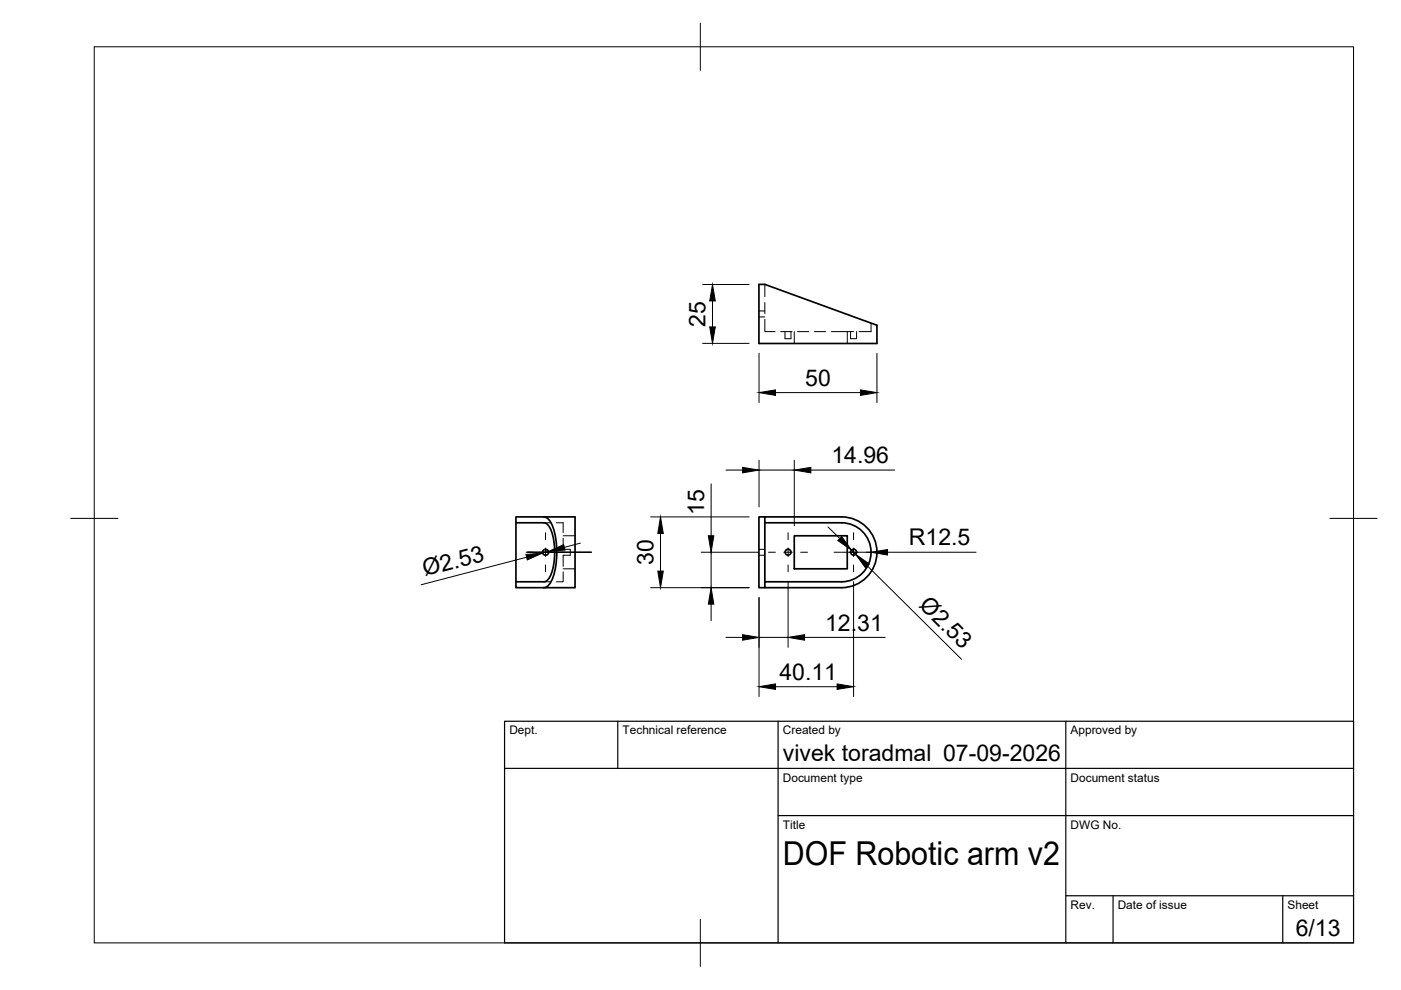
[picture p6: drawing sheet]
<svg xmlns="http://www.w3.org/2000/svg" width="297mm" height="210mm" viewBox="0 0 297 210" stroke-linecap="round" stroke-linejoin="round" font-family="sans-serif">
<!-- layer: Visible -->
<g fill="none" stroke="#000" stroke-width=".36">
<path d="M160.9 60.3h1.3l23.7 8.7v3.8h-25zM109.4 110.8v12.6M115.3 109.6h-5.9v1.2h5.9a1.96 1.96 0 0 1 1.5 1.5 14 14 0 0 1-.3 10.2l-.8 .8-.4 .1h-5.9v1.2h5.9M115.3 109.6h6.6v15h-6.6M115.3 109.6a2.1 2.1 0 0 1 1.6 1.4 17 17 0 0 1 0 12.2 2.1 2.1 0 0 1-1.6 1.4M162.2 109.6h16.2a7.5 7.5 0 0 1 7.5 7.5 7.5 7.5 0 0 1-7.5 7.5h-16.2v-1.2h16.2a6.3 6.3 0 0 0 6.3-6.3 6.3 6.3 0 0 0-6.3-6.3h-16.2zM162.2 109.6h-1.3v15h1.3M162.2 110.8v12.6M168.4 113.6h11.2v7h-11.2z"/>
<circle cx="115.7" cy="117.1" r=".62"/>
<circle cx="167.1" cy="117.1" r=".62"/>
<circle cx="181" cy="117.1" r=".62"/>
</g>
<!-- layer: Hidden -->
<g fill="none" stroke="#000" stroke-width=".21">
<path d="M160.9 65.9h1.3M160.9 67.2h1.3M162.2 67.7v2.6h2.1M162.2 60.3v2.6M162.2 64.1v2.4M165.5 70.3h2.4M166.4 70.3v1.5h1.3v-1.5M168.4 70.3v2.5M169.1 70.3h2.4M172.7 70.3h2.3M176.3 70.3h4.7M179.6 70.3v2.5"/>
<path d="M180.3 70.3v1.5h1.3v-1.5M184.7 68.5v1.8h-2.6M115.3 110.8h1.5M118 110.8h1.4v2.1M119.4 114.1v2.4M119.4 116.5h1.5v1.2h-1.5v2.4M119.4 113.6h2.5M160.9 116.5h1.3M160.9 117.7h1.3M115.3 123.4h1.5M119.4 121.3v2.1h-1.4M119.4 120.6h2.5"/>
</g>
<!-- layer: BORDER -->
<path d="M20 9.9h267v190h-267zM148.5 4.9v10M15 109.9h10M282 109.9h10M148.5 194.9v10" fill="none" stroke="#000" stroke-width=".21"/>
<!-- layer: TITLEBLOCK -->
<path d="M107 152.9h180v47h-180zM131 152.9v10M165 152.9v47M226 152.9v47M107 162.9h180M165 172.9h122M226 189.9h61M236 189.9v10M272 189.9v10" fill="none" stroke="#000" stroke-width=".25"/>
<!-- layer: Smart Centers -->
<g fill="none" stroke="#000" stroke-width=".21">
<path d="M111.5 117.1h13.9M115.7 113v1.4M115.7 116.2v1.8M115.7 119.8v1.4M162.9 117.1h1.5M166.2 117.1h1.8M167.1 113v1.4M167.1 116.2v1.8M167.1 119.8v1.4M169.8 117.1h1.4M176.8 117.1h1.5M180.1 117.1h1.8"/>
<path d="M181 113v1.4M181 116.2v1.8M181 119.8v1.4M183.7 117.1h1.4"/>
</g>
<!-- layer: FD_Dimensions -->
<g fill="none" stroke="#000" stroke-width=".21">
<path d="M149 72.8h9.8M149 60.3h9.8M151.1 63.8v5.5M160.9 74.9v10.5M185.9 74.9v10.5M153.9 99.7h3.5M160.9 97.6v9.9M160.9 99.7h7.5M164.4 83.2h18M168.4 97.6v13.9M171.9 99.7h17.8M111.7 118.1l-22.4 5.9"/>
<path d="M116.3 116.9l-1.3 .4M123 115.2l-3.3 .8M137.9 109.6h20.9M140 113.1v8M148.7 117.1h12.1M150.8 102.6v11M150.8 117.1v7.5M175.6 111.7l2.5 2.5M178.4 117.1h6.3M180.5 116.6l.9 1M188.2 117.1h18.7M137.9 124.6h20.9"/>
<path d="M150.8 128.1v3.5M153.9 135.1h3.5M160.9 126.7v21M160.9 135.1h6.2M167.1 123.3v14M170.6 135.1h17.1M181 123.3v24.4M183.9 120l20 19.8M164.4 145.6h13.1"/>
</g>
<g fill="#000" stroke="#000" stroke-width=".21">
<path d="M150.5 69.3h1.2l-.6 3.5zM151.1 60.3l.6 3.5h-1.2zM157.4 99.1l3.5 .6-3.5 .6zM160.9 83.2l3.5-.5v1.1zM168.4 99.7l3.5-.6v1.2zM182.4 82.7l3.5 .5-3.5 .6zM111.5 117.6l3.5-.3-3.2 1.4zM116.3 116.9l3.2-1.4 .3 1.1zM140 109.6l.6 3.5h-1.1zM150.2 113.6h1.1l-.5 3.5zM178.5 113.8l2 2.8-2.9-2zM181.4 117.6l2.9 2-.8 .8z"/>
<path d="M184.7 117.1l3.5-.6v1.2zM139.5 121.1h1.1l-.6 3.5zM150.8 124.6l.5 3.5h-1.1zM157.4 134.6l3.5 .5-3.5 .6zM167.1 135.1l3.5-.5v1.1zM160.9 145.6l3.5-.6v1.2zM177.5 145l3.5 .6-3.5 .6z"/>
</g>
<text font-size="7" x="166" y="183.4">DOF Robotic arm v2</text>
<g font-size="4.9">
<text x="149.6" y="69.3" transform="rotate(-90 149.6 69.3)">25</text>
<text x="170.7" y="81.8">50</text>
<text x="176.3" y="98.2">14.96</text>
<text x="149.3" y="109.2" transform="rotate(-90 149.3 109.2)">15</text>
<text x="138.6" y="119.8" transform="rotate(-90 138.6 119.8)">30</text>
<text x="192.7" y="115.6">R12.5</text>
<text x="90.1" y="122.2" transform="rotate(-15 90.1 122.2)">Ø2.53</text>
<text x="194.6" y="128.5" transform="rotate(45 194.6 128.5)">Ø2.53</text>
<text x="174.9" y="133.7">12.31</text>
<text x="165.2" y="144.1">40.11</text>
<text x="166" y="161.4">vivek toradmal 07-09-2026</text>
<text x="274.7" y="198.6">6/13</text>
</g>
<g font-size="2.5">
<text x="108" y="155.7">Dept.</text>
<text x="132" y="155.7">Technical reference</text>
<text x="166" y="155.7">Created by</text>
<text x="227" y="155.7">Approved by</text>
<text x="166" y="165.7">Document type</text>
<text x="227" y="165.7">Document status</text>
<text x="166" y="175.7">Title</text>
<text x="227" y="175.7">DWG No.</text>
<text x="227" y="192.7">Rev.</text>
<text x="237" y="192.7">Date of issue</text>
<text x="273" y="192.7">Sheet</text>
</g>
</svg>
